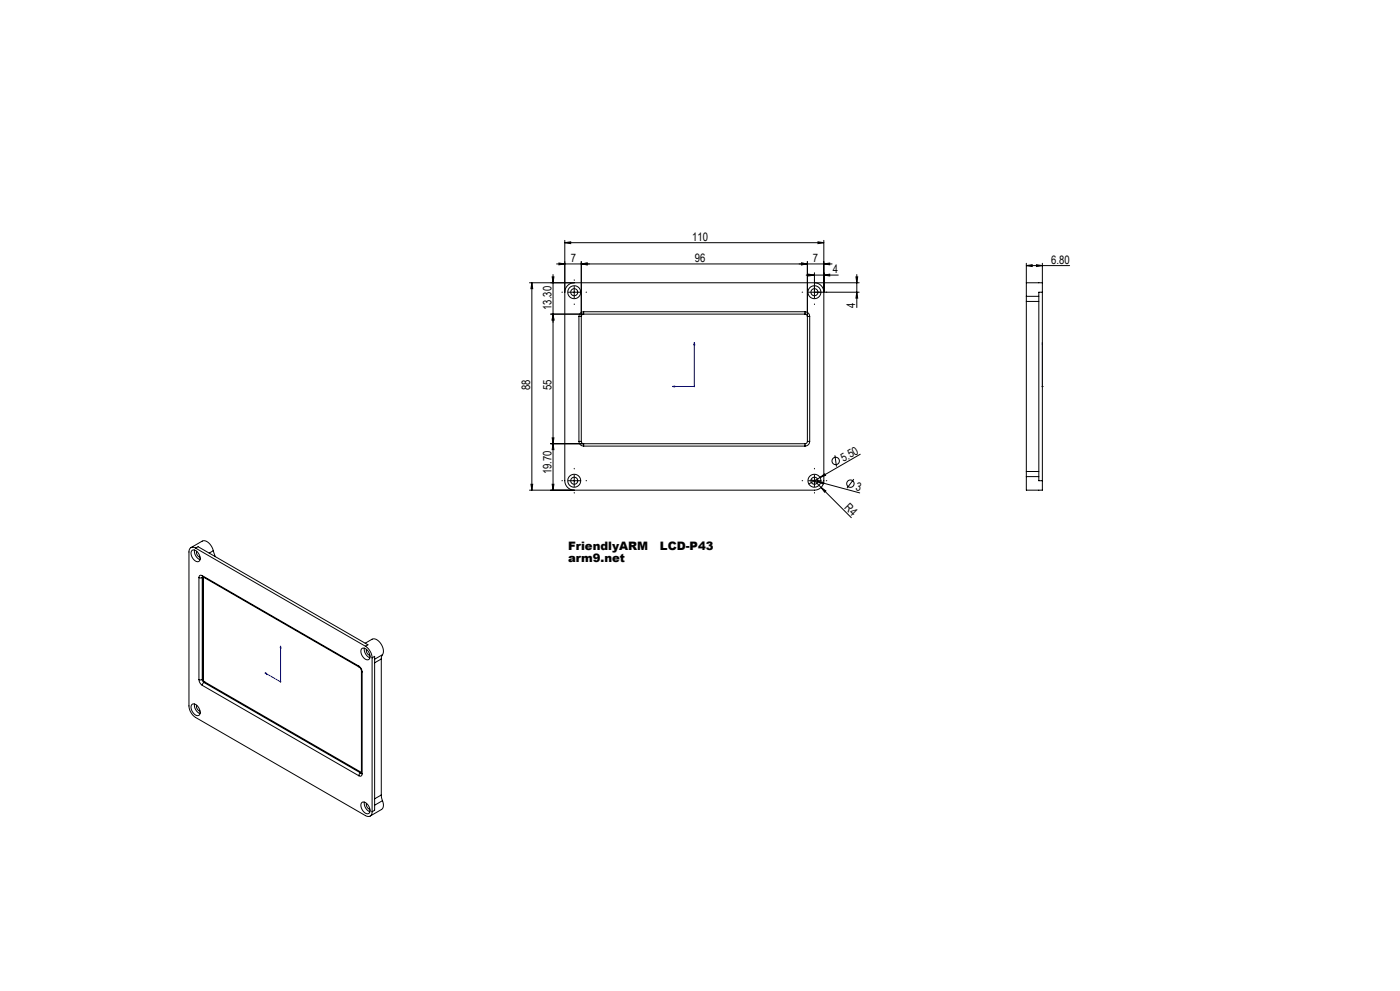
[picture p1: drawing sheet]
<svg xmlns="http://www.w3.org/2000/svg" width="1189mm" height="841mm" viewBox="0 0 1189 841" stroke-linecap="round" stroke-linejoin="round" font-family="sans-serif">
<g fill="none" stroke="#000" stroke-width=".85">
<path d="M480 206l5-1v2zM480 204v44M480 206h220M695 205l5 1-5 1zM700 204v44M450 240h38M452 240v5h-1zM452 240v176M469 235h1v5zM470 233v183M475 223l5 1-5 1zM494 224l5-1v2z"/>
<path d="M494 222v47M681 223l5 1-5 1zM685 233h27M686 222v47M687 233h5l-5 1zM692 231v22M692 240h38M700 224l5-1v2zM700 233h5v1zM707 224h-234M727 235h1v5zM728 233v28"/>
<path d="M872 225h5v1zM872 223v17M872 225h36M880 225h5l-5 1zM885 223v17M483 248h10M488 243v10M728 248v5h-1zM730 248h-43M468 267h28M470 267v5h-1zM468 377h28"/>
<path d="M469 372h1v5zM470 377v5h-1zM709 386l1 10M731 385l-44 26M450 416h38M451 411h1v5zM469 411h1v5zM483 408h10M488 403v10M687 408h10M689 407l41 11M692 408l5 6"/>
<path d="M692 403v10M695 409h5l-1 2zM696 405l4-3 1 1zM697 414l4 3-1 1zM697 414l26 25M725 407l-6 7"/>
<circle cx="710" cy="391" r="3"/>
<circle cx="722" cy="410" r="3"/>
</g>
<path d="M590 291v37h-19M590 291v2h-1zM885 291v2v-2M885 291v37M571 328l2-1v1zM885 327v1zM885 328h.1M238 548l1 2h-1zM238 548v31l-13-8M225 571h1v1z" fill="none" stroke="#00f" stroke-width=".85"/>
<path d="M589 328h1M590 327v1M590 328h-1M885 328h1M885 327v1M886 328h-1M238 579h1M238 578l1 1M238 578v1M239 578l-1 1" fill="none" stroke="#808080" stroke-width=".85"/>
<g fill="none" stroke="#000" stroke-width=".85" stroke-dasharray="30.5 1.3 1.3 1.3">
<path d="M488 238v-1M692 238v-1M478 248h-1M488 258h.1M498 248h.1M682 248h-1M692 258h.1M702 248h.1M488 398v-1M692 398v-1M478 408h-1M488 418h.1"/>
<path d="M498 408h.1M682 408h-1M692 418h.1M702 408h.1"/>
</g>
<g fill="#00f">
<path d="M571 328h2v-1zM590 291l-1 2h1z"/>
<path d="M225 571l1 1v-1zM238 548v2h1z"/>
<path d="M885 327v1zM885 291v2z"/>
</g>
<g fill="#000">
<path d="M695 409h5l-1 2zM696 405l4-3 1 1zM697 414l4 3-1 1z"/>
<path d="M480 206l5-1v2zM695 205l5 1-5 1zM681 223l5 1-5 1zM700 224l5-1v2zM687 233h5l-5 1zM700 233h5v1z"/>
<path d="M452 240v5h-1zM451 411h1v5zM470 267v5h-1zM469 372h1v5zM470 377v5h-1zM469 411h1v5z"/>
<path d="M494 224l5-1v2zM681 223l5 1-5 1z"/>
<path d="M494 224l5-1v2zM475 223l5 1-5 1z"/>
<path d="M880 225h5l-5 1zM872 225h5v1z"/>
<path d="M470 267v5h-1zM469 235h1v5zM728 248v5h-1zM727 235h1v5z"/>
</g>
<g fill="none" stroke="#000" stroke-width=".85">
<path d="M482 242l3-2h3h204a8 8 0 0 1 8 8v160a8 8 0 0 1-8 8h-204a8 8 0 0 1-8-8v-160v-2zM872 251v5M872 251h10M872 256h10M872 256v144M885 248v-8h-13v11M885 248h-3v160h3M885 248v160M492 269h2M492 269v106M494 269v106M496 265l-3 1-1 3"/>
<path d="M496 265v2M496 267h-2v2M496 265h188M496 267h188M684 265l3 1 1 3M684 265v2M684 267h1l1 2M686 269h2M686 269v106M688 269v106M492 375l1 2 3 2M492 375h2"/>
<path d="M494 375v1l2 1M496 377v2M496 379h188M496 377h188M684 377v2M686 375h2M686 375l-1 1-1 1M688 375l-1 2-3 2M872 404v12h13v-8M872 400v4M872 404h10M872 400h10"/>
<path d="M162 465l10-6a8 8 0 0 1 8 6l1 2M163 467a6 6 0 0 1 7 7 2.7 2.7 0 0 1-2 3 2.7 2.7 0 0 1-3-2 6 6 0 0 1-2-8zM165 467a8 8 0 0 0 5 8M166 465a3 3 0 0 0-4 0 3 3 0 0 0-2 3v131a13 13 0 0 0 6 10l144 83a3 3 0 0 0 4 1 3 3 0 0 0 2-4M166 465l144 83M166 465l2-1 144 83-2 1M167 468a4 4 0 0 0 3 5M181 467l2 5M181 467l-3 2M169 490h3M169 490v87M172 489l-2-1-1 2"/>
<path d="M172 489h.1M172 489l133 76M172 490v87M172 489v1M172 489l133 77M173 490h-1M173 490v86M173 490v87M307 550a6 6 0 0 1 7 7 2.7 2.7 0 0 1-2 3 2.7 2.7 0 0 1-3-2 6 6 0 0 1-2-8zM309 550a8 8 0 0 0 5 8M310 546l6-4a9 9 0 0 1 9 9l1 2-1 3M310 548a13 13 0 0 1 6 10"/>
<path d="M311 551a4 4 0 0 0 3 5M316 558v131M316 558l2-1v131l-2 1M324 559v116M324 559l-6 3M325 556l-1 3M325 556l-7 3M169 577l1 2 2 3M169 577h3M172 577l1 2M173 576l1 3M173 576l-1 1"/>
<path d="M173 579l-1 3M173 579l133 77M174 579h-1M174 579l133 76M305 565l2 2 1 3M305 565v1M305 566l2 3M307 569l1 1M307 569v87M308 570v87M163 598a6 6 0 0 1 7 7 2.7 2.7 0 0 1-2 2 2.7 2.7 0 0 1-3-1 6 6 0 0 1-2-8zM165 597a8 8 0 0 0 5 9"/>
<path d="M167 599a4 4 0 0 0 3 4M172 582l133 76M306 656l-1 2M306 656h1M307 655l-1 1M307 655v1M307 656h.1M307 656l1 1M308 657l-1 2-2-1M324 675l1 4M324 675l-6 3M325 679a6 6 0 0 1-1 8l-10 6"/>
<path d="M325 679l-7 4M307 681a6 6 0 0 1 7 7 2.7 2.7 0 0 1-2 3 2.7 2.7 0 0 1-3-2 6 6 0 0 1-2-8zM309 681a8 8 0 0 0 5 8M311 682a4 4 0 0 0 3 5"/>
<circle cx="488" cy="248" r="3"/>
<circle cx="488" cy="248" r="6"/>
<circle cx="692" cy="248" r="3"/>
<circle cx="692" cy="248" r="6"/>
<circle cx="488" cy="408" r="6"/>
<circle cx="488" cy="408" r="3"/>
<circle cx="692" cy="408" r="3"/>
<circle cx="692" cy="408" r="6"/>
</g>
<g font-size="9.9">
<text x="588" y="205">110</text>
<text x="485" y="223">7</text>
<text x="590" y="223">96</text>
<text x="690" y="223">7</text>
<text x="893" y="224">6.80</text>
<text x="707" y="232">4</text>
<text x="468" y="263" transform="rotate(-90 468 263)">13.30</text>
<text x="726" y="261" transform="rotate(-90 726 261)">4</text>
<text x="450" y="331" transform="rotate(-90 450 331)">88</text>
<text x="468" y="331" transform="rotate(-90 468 331)">55</text>
<text x="716" y="392" transform="rotate(-30 716 392)">5.50</text>
<text x="468" y="403" transform="rotate(-90 468 403)">19.70</text>
<text x="726" y="416" transform="rotate(15 726 416)">3</text>
<text x="717" y="431" transform="rotate(45 717 431)">R4</text>
<text x="483" y="467">FriendlyARM</text>
<text x="560" y="467">LCD-P43</text>
<text x="483" y="477">arm9.net</text>
</g>
</svg>
